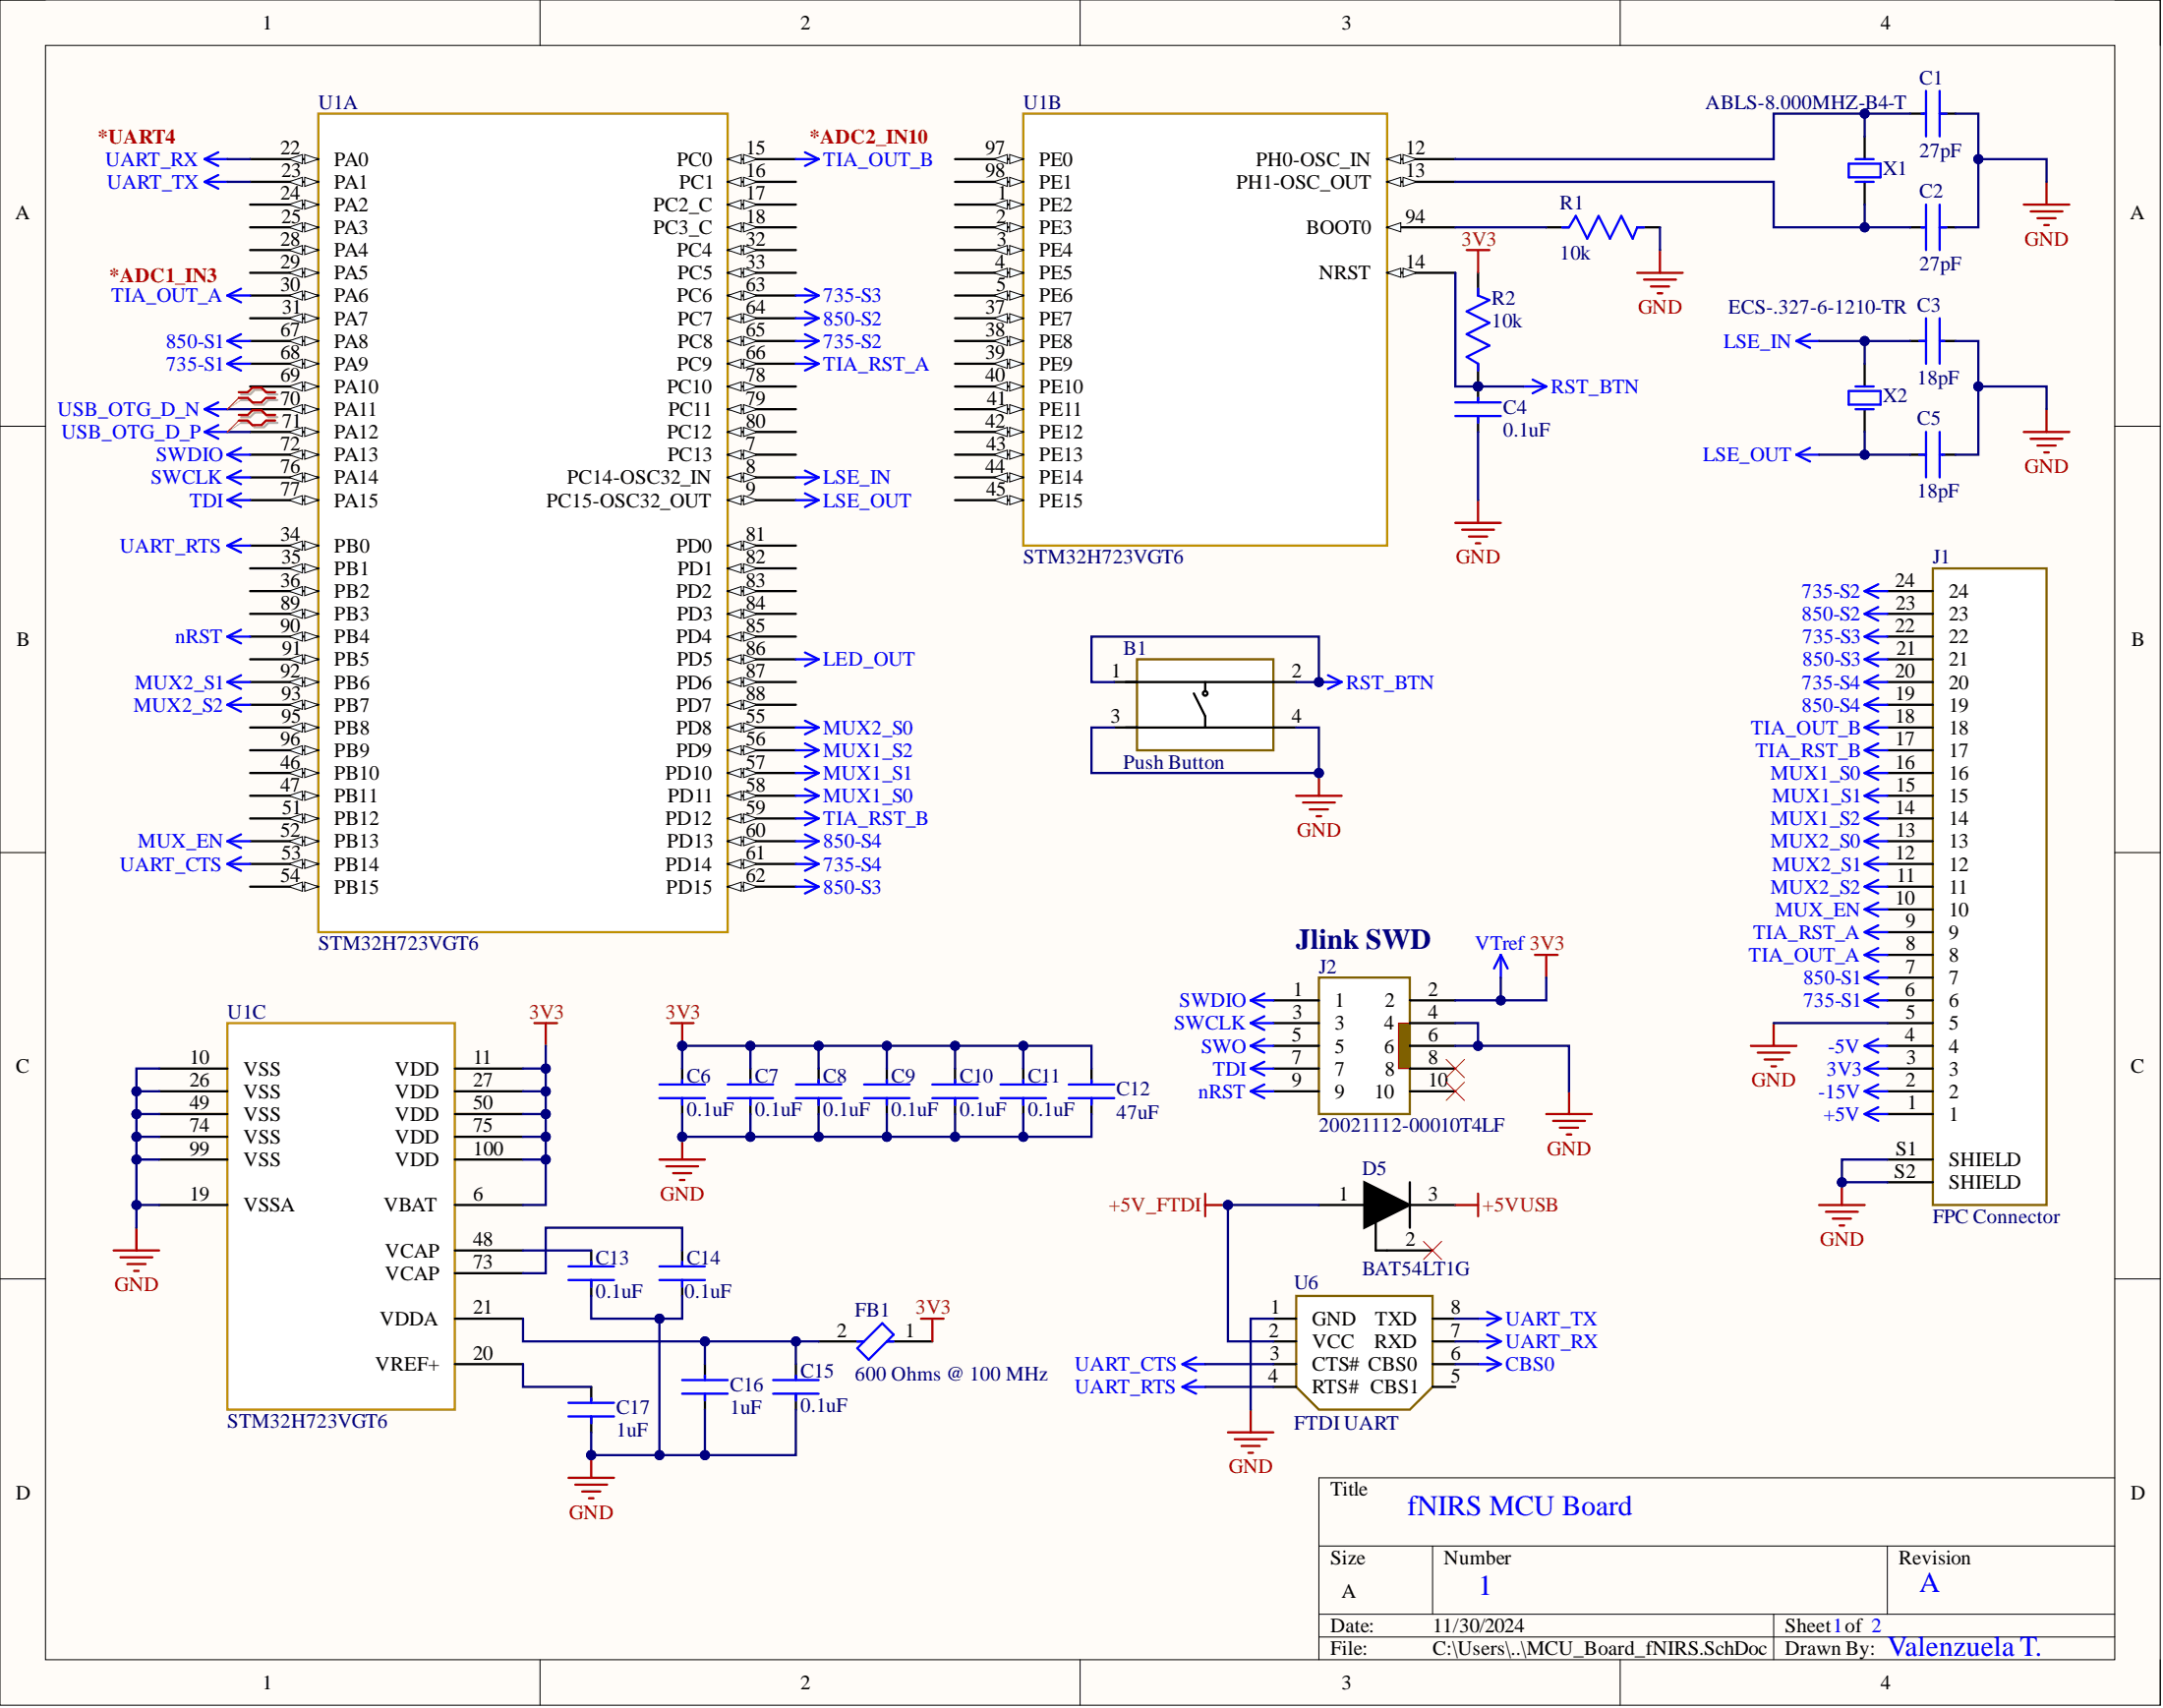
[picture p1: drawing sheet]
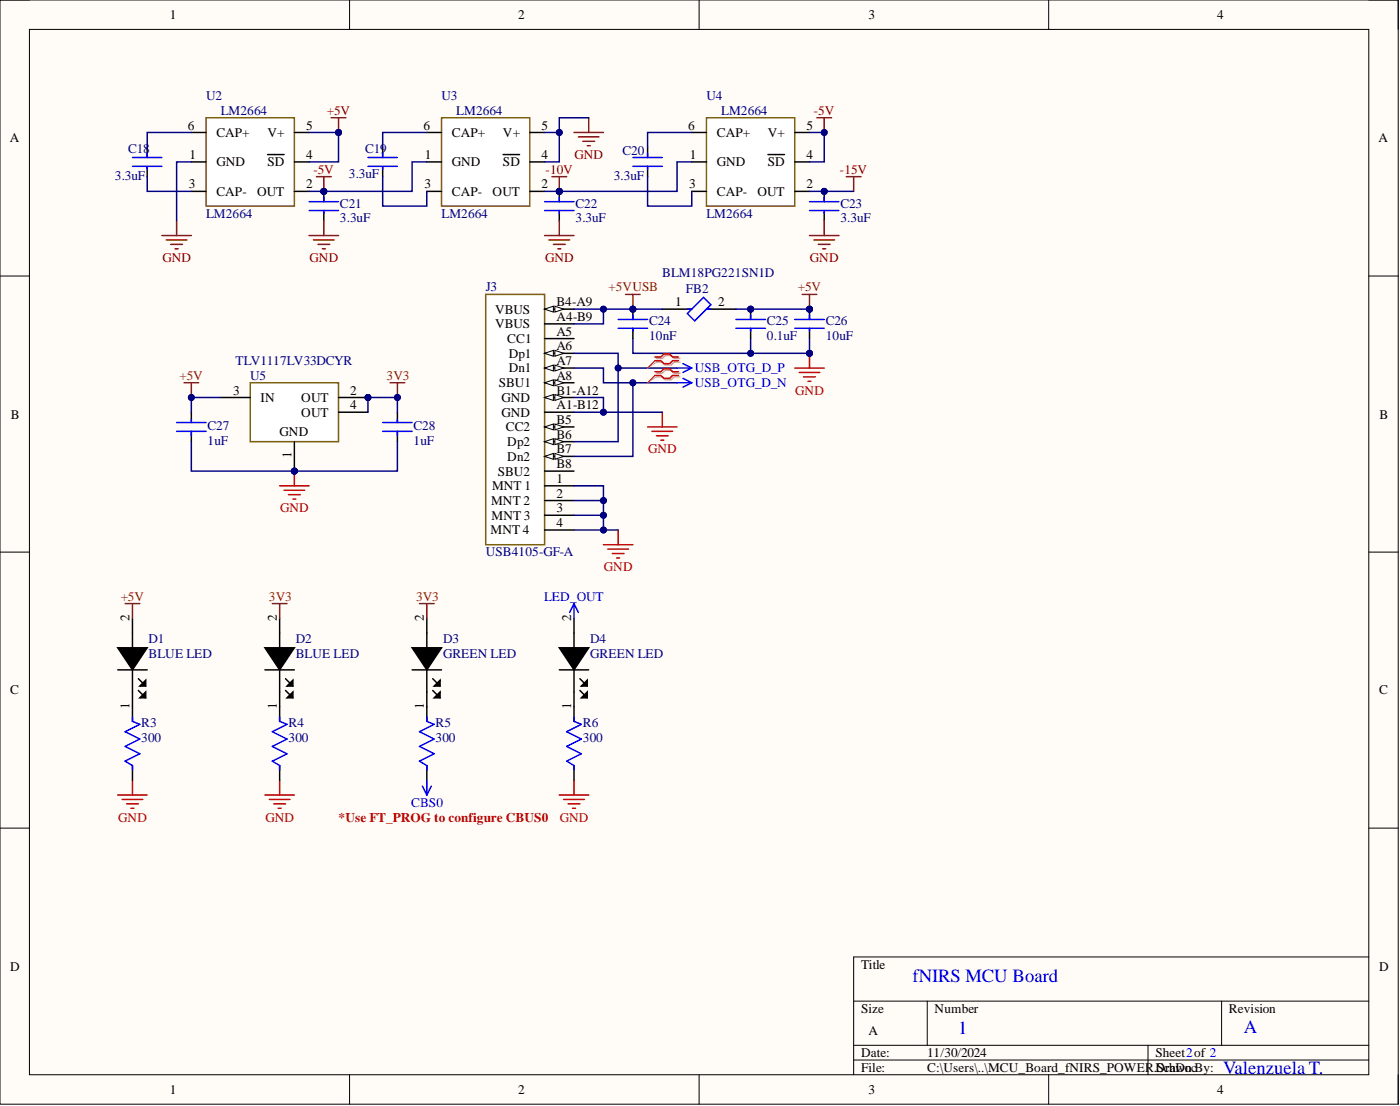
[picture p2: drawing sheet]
# Altium project MCU_Board_fNIRS.PrjPcb
2 sheets, 53 parts. Net scope: global (net labels, ports and power ports of the same name join across sheets).
Board file: MCU_Board_fNIRS.PcbDoc
Sheets:
  MCU_Board_fNIRS.SchDoc
  MCU_Board_fNIRS_POWER.SchDoc

## Sheet MCU_Board_fNIRS.SchDoc
size A; SheetNumber: 1; SheetTotal: 2

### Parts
B1  Push Button  [PTS810]
C1  27pF  [CAPC3216X180N]
C2  27pF  [CAPC3216X180N]
C3  18pF  [CAPC3216X180N]
C4  0.1uF  [CAPC3216X180N]
C5  18pF  [CAPC3216X180N]
C6  0.1uF  [CAPC3216X180N]
C7  0.1uF  [CAPC3216X180N]
C8  0.1uF  [CAPC3216X180N]
C9  0.1uF  [CAPC3216X180N]
C10  0.1uF  [CAPC3216X180N]
C11  0.1uF  [CAPC3216X180N]
C12  47uF  [CAPC3216X180N]
C13  0.1uF  [CAPC3216X180N]
C14  0.1uF  [CAPC3216X180N]
C15  0.1uF  [CAPC3216X180N]
C16  1uF  [CAPC1206(3216)130_M]
C17  1uF  [CAPC1206(3216)130_M]
D5  BAT54LT1G  [BAT54LT1]
FB1  600 Ohms @ 100 MHz  [BEADC1608X95N]
J1  FPC Connector  [TE_FPC]
J2  20021112-00010T4LF  [AMPHENOL_20021112-00010T4LF]
R1  10k  [R1206]
R2  10k  [R1206]
U1  STM32H723VGT6  [LQFP100_STM]  (parts A,B,C of 3)
U6  FTDI UART  [UB232R]
X1  ABLS-8.000MHZ-B4-T  [ABRA-ABLS-14.7456MHZ-B2-T_V]
X2  ECS-.327-6-1210-TR  [ECS-.327-6-1210-TR]

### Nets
3V3: C6.2 C7.2 C8.2 C9.2 C10.2 C11.2 C12.2 FB1.1 J1.3 J2.2 R2.2 U1.6(VBAT) U1.11(VDD) U1.27(VDD) U1.50(VDD) U1.75(VDD) U1.100(VDD)  [also labelled VTref]
735-S1: J1.6 U1.68(PA9)
735-S2: J1.24 U1.65(PC8)
735-S3: J1.22 U1.63(PC6)
735-S4: J1.20 U1.61(PD14)
850-S1: J1.7 U1.67(PA8)
850-S2: J1.23 U1.64(PC7)
850-S3: J1.21 U1.62(PD15)
850-S4: J1.19 U1.60(PD13)
+5V: J1.1
+5V_FTDI: D5.1(A) U6.2(VCC)
+5VUSB: D5.3(K)
-5V: J1.4
-15V: J1.2
CBS0: U6.6(CBS0)
GND: B1.3 B1.4 C1.1 C2.1 C3.2 C4.1 C5.2 C6.1 C7.1 C8.1 C9.1 C10.1 C11.1 C12.1 C13.1 C14.1 C15.1 C16.1 C17.1 J1.5 J1.S1(SHIELD) J1.S2(SHIELD) J2.4 J2.6 R1.2 U1.10(VSS) U1.19(VSSA) U1.26(VSS) U1.49(VSS) U1.74(VSS) U1.99(VSS) U6.1(GND)
LED_OUT: U1.86(PD5)
LSE_IN: C3.1 U1.8(PC14-OSC32_IN) X2.2(X2)
LSE_OUT: C5.1 U1.9(PC15-OSC32_OUT) X2.1(X1)
MUX1_S0: J1.16 U1.58(PD11)
MUX1_S1: J1.15 U1.57(PD10)
MUX1_S2: J1.14 U1.56(PD9)
MUX2_S0: J1.13 U1.55(PD8)
MUX2_S1: J1.12 U1.92(PB6)
MUX2_S2: J1.11 U1.93(PB7)
MUX_EN: J1.10 U1.52(PB13)
nRST: J2.9 U1.90(PB4)
RST_BTN: B1.1 B1.2 C4.2 R2.1 U1.14(NRST)
SWCLK: J2.3 U1.76(PA14)
SWDIO: J2.1 U1.72(PA13)
SWO: J2.5
TDI: J2.7 U1.77(PA15)
TIA_OUT_A: J1.8 U1.30(PA6)
TIA_OUT_B: J1.18 U1.15(PC0)
TIA_RST_A: J1.9 U1.66(PC9)
TIA_RST_B: J1.17 U1.59(PD12)
UART_CTS: U1.53(PB14) U6.3(CTS#)
UART_RTS: U1.34(PB0) U6.4(RTS#)
UART_RX: U1.22(PA0) U6.7(RXD)
UART_TX: U1.23(PA1) U6.8(TXD)
USB_OTG_D_N: U1.70(PA11)
USB_OTG_D_P: U1.71(PA12)
NetC1_2: C1.2 U1.12(PH0-OSC_IN) X1.1(X1)
NetC2_2: C2.2 U1.13(PH1-OSC_OUT) X1.2(X2)
NetC13_2: C13.2 U1.48(VCAP)
NetC14_2: C14.2 U1.73(VCAP)
NetC15_2: C15.2 C16.2 FB1.2 U1.21(VDDA)
NetC17_2: C17.2 U1.20(VREF+)
NetR1_1: R1.1 U1.94(BOOT0)

Not connected (* = marked no-connect by the designer): D5 2(NC)*; J2 8* 10*; U1 1(PE2) 2(PE3) 3(PE4) 4(PE5) 5(PE6) 7(PC13) 16(PC1) 17(PC2_C) 18(PC3_C) 24(PA2) 25(PA3) 28(PA4) 29(PA5) 31(PA7) 32(PC4) 33(PC5) 35(PB1) 36(PB2) 37(PE7) 38(PE8) 39(PE9) 40(PE10) 41(PE11) 42(PE12) 43(PE13) 44(PE14) 45(PE15) 46(PB10) 47(PB11) 51(PB12) 54(PB15) 69(PA10) 78(PC10) 79(PC11) 80(PC12) 81(PD0) 82(PD1) 83(PD2) 84(PD3) 85(PD4) 87(PD6) 88(PD7) 89(PB3) 91(PB5) 95(PB8) 96(PB9) 97(PE0) 98(PE1); U6 5(CBS1)

### Layout directives
differential pair: USB_OTG_D_N, USB_OTG_D_P

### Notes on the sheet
- *UART4
- (near U1) *ADC2_IN10
- *ADC1_IN3
- (near J2) Jlink SWD
- fNIRS MCU Board
- 1
- 2
- A
- Valenzuela T.

## Sheet MCU_Board_fNIRS_POWER.SchDoc
size A; SheetNumber: 2; SheetTotal: 2

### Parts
C18  3.3uF  [CAPC1210(3225)190_M]
C19  3.3uF  [CAPC1210(3225)190_M]
C20  3.3uF  [CAPC1210(3225)190_M]
C21  3.3uF  [CAPC1210(3225)190_M]
C22  3.3uF  [CAPC1210(3225)190_M]
C23  3.3uF  [CAPC1210(3225)190_M]
C24  10nF  [CAPC1206(3216)130_M]
C25  0.1uF  [CAPC3216X180N]
C26  10uF  [CAPC3216X180N]
C27  1uF  [CAPC3216X180N]
C28  1uF  [CAPC3216X180N]
D1  BLUE LED  [XZCFBB54W-1VF]
D2  BLUE LED  [XZCFBB54W-1VF]
D3  GREEN LED  [XZCFBB54W-1VF]
D4  GREEN LED  [XZCFBB54W-1VF]
FB2  BLM18PG221SN1D  [BEADC1608X95N]
J3  USB4105-GF-A  [FP-USB4105-GF-A-MFG]
R3  300  [R1206]
R4  300  [R1206]
R5  300  [R1206]
R6  300  [R1206]
U2  LM2664  [LM2664]
U3  LM2664  [LM2664]
U4  LM2664  [LM2664]
U5  TLV1117LV33DCYR  [DCY0004A_M]

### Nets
3V3: C28.2 D2.2 D3.2 U5.2(OUT) U5.4(OUT)
+5V: C25.1 C26.1 C27.2 D1.2 FB2.2 U2.4(~{SD}) U2.5(V+) U5.3(IN)
+5VUSB: C24.1 FB2.1 J3.A4-B9(VBUS) J3.B4-A9(VBUS)
-5V: C21.1 U2.2(OUT) U3.1(GND) U4.4(~{SD}) U4.5(V+)
-10V: C22.1 U3.2(OUT) U4.1(GND)
-15V: C23.1 U4.2(OUT)
CBS0: R5.1
GND: C21.2 C22.2 C23.2 C24.2 C25.2 C26.2 C27.1 C28.1 J3.1(MNT_1) J3.2(MNT_2) J3.3(MNT_3) J3.4(MNT_4) J3.A1-B12(GND) J3.B1-A12(GND) R3.1 R4.1 R6.1 U2.1(GND) U3.4(~{SD}) U3.5(V+) U5.1(GND)
LED_OUT: D4.2
USB_OTG_D_N: J3.A7(Dn1) J3.B7(Dn2)
USB_OTG_D_P: J3.A6(Dp1) J3.B6(Dp2)
NetC18_1: C18.1 U2.6(CAP+)
NetC18_2: C18.2 U2.3(CAP-)
NetC19_1: C19.1 U3.6(CAP+)
NetC19_2: C19.2 U3.3(CAP-)
NetC20_1: C20.1 U4.6(CAP+)
NetC20_2: C20.2 U4.3(CAP-)
NetD1_1: D1.1 R3.2
NetD2_1: D2.1 R4.2
NetD3_1: D3.1 R5.2
NetD4_1: D4.1 R6.2

Not connected (* = marked no-connect by the designer): J3 A5(CC1) A8(SBU1) B5(CC2) B8(SBU2)

### Layout directives
differential pair: USB_OTG_D_N, USB_OTG_D_P

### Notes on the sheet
- *Use FT_PROG to configure CBUS0
- fNIRS MCU Board
- 1
- 2
- A
- Valenzuela T.

## Nets that join several sheets
3V3: MCU_Board_fNIRS (17 pins), MCU_Board_fNIRS_POWER (5 pins)
+5V: MCU_Board_fNIRS (J1.1), MCU_Board_fNIRS_POWER (8 pins)
+5VUSB: MCU_Board_fNIRS (D5.3), MCU_Board_fNIRS_POWER (C24.1 FB2.1 J3.A4-B9 J3.B4-A9)
-5V: MCU_Board_fNIRS (J1.4), MCU_Board_fNIRS_POWER (5 pins)
-15V: MCU_Board_fNIRS (J1.2), MCU_Board_fNIRS_POWER (C23.1 U4.2)
CBS0: MCU_Board_fNIRS (U6.6), MCU_Board_fNIRS_POWER (R5.1)
GND: MCU_Board_fNIRS (32 pins), MCU_Board_fNIRS_POWER (21 pins)
LED_OUT: MCU_Board_fNIRS (U1.86), MCU_Board_fNIRS_POWER (D4.2)
USB_OTG_D_N: MCU_Board_fNIRS (U1.70), MCU_Board_fNIRS_POWER (J3.A7 J3.B7)
USB_OTG_D_P: MCU_Board_fNIRS (U1.71), MCU_Board_fNIRS_POWER (J3.A6 J3.B6)
